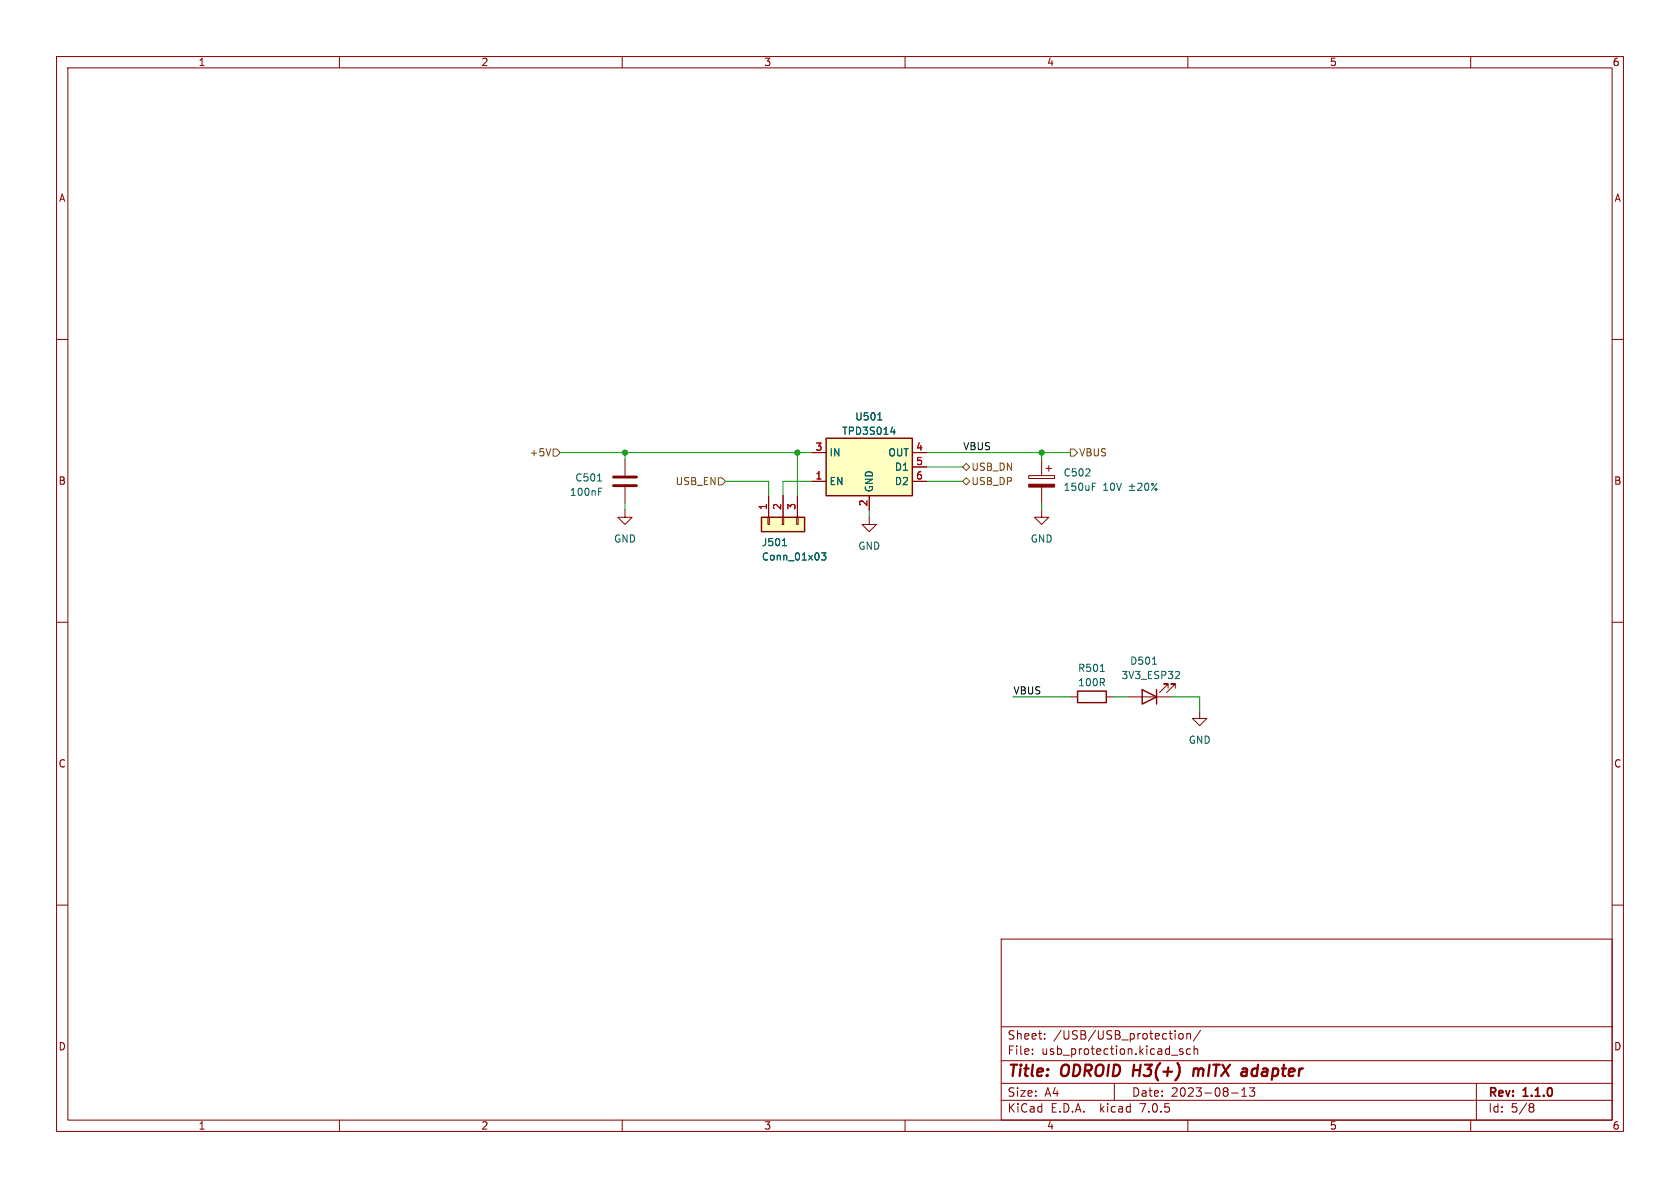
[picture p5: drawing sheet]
<svg xmlns="http://www.w3.org/2000/svg" width="297mm" height="210mm" viewBox="0 0 297 210" stroke-linecap="round" stroke-linejoin="round" font-family="sans-serif">
<g fill="none" stroke="#840000" stroke-width=".18">
<path d="M10 10h277v190h-277zM12 12h273v186h-273zM60 10v2M110 10v2M160 10v2M210 10v2M260 10v2M10 60h2M285 60h2M110.5 90.2v1.2h1.3l-1.3 1.3-1.3-1.3h1.3M110.5 81.3v2.8M110.5 86.1v2.8"/>
<path d="M135.8 91.4h.2v1.3h-.2zM135.9 87.6v3.8M138.3 91.4h.3v1.3h-.3zM138.4 87.6v3.8M140.8 91.4h.3v1.3h-.3zM141 87.6v3.8M143.5 85.1h2.5M143.5 80h2.5M153.7 91.4v1.3h1.2l-1.2 1.3-1.3-1.3h1.3M153.7 87.6v2.6M161.3 85.1h2.5M161.3 80h2.5"/>
<path d="M161.3 82.6h2.5M181.9 84.1h4.5v.5h-4.5zM184.1 90.2v1.2h-1.2l1.2 1.3 1.3-1.3h-1.3M184.1 81.3v2.8M184.1 86.1v2.8M184.9 82.8h1M185.4 82.3v1M10 110h2M285 110h2M189.2 123.2h1.3M195.6 123.2h1.2M199.4 123.2h7.6"/>
<path d="M206.5 121.7v-.8h-.8h.8l-1.5 1.5M207.8 121.7v-.8h-.8h.8l-1.6 1.5M212.1 125.7v1.3h-1.3l1.3 1.3 1.3-1.3h-1.3M10 160h2M285 160h2M177 166h108v32h-108zM60 198v2M110 198v2M160 198v2M177 194.5h108M177 191.5h108M177 187.5h108"/>
<path d="M177 181.5h108M182.5 186.3v.1M182.5 185.5v.1M184.7 183.6v.1M184.7 182.8v.1M197 191.5v3M207.1 186.5h1.1M207.7 182.2v.1M207.7 182.7v1M208.5 182.8l.2-.1 .4 .1 .1 .6-.2 .2-.3 .1-.2-.1zM209.1 185.5l-.4-.1-.2 .2 .1 .2 .5 .2v.3h-.6M209.8 182.8l.2-.1 .4 .1 .1 .9"/>
<path d="M209.8 182.7v1M210 198v2M210.5 185.5l-.5-.1-.3 .3v.4l.2 .2h.6M211.1 185.5l.2-.1 .4 .1v.9M211.1 184.9v1.5M212.2 182.1l-1.2 2M217.7 193.2h1.2M219.5 193.8h.9M219.5 192.7l.5-.4v1.5M221.8 192.3l-.5 .6 .4 .1v.7l-.2 .1h-.4l-.2-.1M260 198v2M261 191.5v6.5"/>
<path d="M270.5 195.7h.1M270.5 195.2l.4-.1 .2 .1 .1 .3-.3 .2M270.6 195.7h.3M270.6 195.7l-.1 .1M270.9 195.7l.3 .3-.1 .5-.2 .1-.4-.1"/>
</g>
<path d="M211.1 188.9l-.2 1.3M211.4 188.9l-.3 .2M219.8 188.9l.6 .1M220.4 190.1l-.7 .1M220.5 189.4h-.7" fill="none" stroke="#840000" stroke-width=".4"/>
<path d="M181.9 85.6h4.5v.5h-4.5z" fill="#840000" stroke="#840000" stroke-width=".18"/>
<g fill="none" stroke="#006464" stroke-width=".18">
<path d="M155.2 74.2h.7M157.5 76.4h.8M158.1 75.9v.9M105.6 85h.8M105.8 86.3h.6M138.3 96.5h.7M145.2 97.7h.8l-.4 .5 .3 .1v.6l-.1 .1-.6-.1M193.1 85.4h.6M199.6 86h1M199.6 86.7h1M200.1 85.5v.9M201.2 85.5l.4-.1 .3 .4-.8 .9h.8"/>
<path d="M202.5 85.5l.2-.1a.68 .68 0 0 1 .4 .7 .68 .68 0 0 1-.4 .6l-.2-.1-.1-.4zM204.5 85.4l-.9 1.3M194.5 118.7h.7M203.7 117.4h.8M208.3 118.7l.2 .2v.3l-.7 .8h.7"/>
<circle cx="203.8" cy="85.6" r=".18"/>
<circle cx="204.4" cy="86.5" r=".18"/>
</g>
<g fill="#ffffc2" stroke="#ffffc2" stroke-width=".18">
<path d="M146 77.5h15.3v10.1h-15.3z"/>
<path d="M134.6 91.4h7.6v2.6h-7.6z"/>
</g>
<path d="M146 77.5h15.3v10.1h-15.3zM134.6 91.4h7.6v2.6h-7.6zM190.5 122.2h5.1v2h-5.1zM201.9 121.9l2.6 1.3-2.6 1.3zM204.5 121.9v2.6" fill="none" stroke="#840000" stroke-width=".25"/>
<path d="M108.5 85.9h4M108.5 84.3h4" fill="none" stroke="#840000" stroke-width=".51"/>
<path d="M97.8 79.4h.6l.7 .6-.7 .6h-.6zM189.2 79.4h.7l.6 .6-.6 .6h-.7zM127 84.5h.6l.7 .6-.7 .6h-.6zM170.2 85.1l.6-.6 .6 .6-.6 .6zM170.2 82.6l.6-.7 .6 .7-.6 .6z" fill="none" stroke="#725600" stroke-width=".18"/>
<g fill="none" stroke="#009600" stroke-width=".18">
<path d="M99.1 80h44.4M110.5 80v1.3M110.5 88.9v1.3M128.3 85.1h7.6v2.5M141 80v7.6M143.5 85.1h-5.1v2.5M153.7 90.2v1.2M163.8 80h25.4M163.8 85.1h6.4M163.8 82.6h6.4M184.1 80v1.3M184.1 88.9v1.3"/>
<path d="M179.1 123.2h10.1M196.8 123.2h2.6M207 123.2h5.1v2.5"/>
</g>
<g fill="#009600" stroke="#009600" stroke-width=".18">
<circle cx="110.5" cy="80" r=".46"/>
<circle cx="184.1" cy="80" r=".46"/>
<circle cx="141" cy="80" r=".46"/>
</g>
<g font-size="2.8" fill="#840000">
<text x="178" y="190.8">Title:</text>
<text x="187.5" y="190.8">ODROID</text>
<text x="200.7" y="190.8">H3(+)</text>
<text x="212" y="190.8">mITX</text>
<text x="221.2" y="190.8">adapter</text>
</g>
<g font-size="2.1" fill="#840000">
<text x="178" y="183.9">Sheet:</text>
<text x="186.2" y="183.9">/USB/USB_protection/</text>
<text x="178" y="186.6">File:</text>
<text x="184" y="186.6">usb_protection.kicad_sch</text>
<text x="178" y="196.8">KiCad</text>
<text x="178" y="194">Size:</text>
<text x="184.6" y="194">A4</text>
<text x="185.7" y="196.8">E.D.A.</text>
<text x="194.4" y="196.8">kicad</text>
<text x="200" y="194">Date:</text>
<text x="201.5" y="196.8">7.0.5</text>
<text x="206.9" y="194">2023-08-13</text>
<text x="263" y="194.2">Rev:</text>
<text x="263" y="196.8">Id:</text>
<text x="267" y="196.8">5/8</text>
<text x="269.2" y="194.2">1.1.0</text>
</g>
<g font-size="1.8" fill="#840000">
<text x="35" y="11.8">1</text>
<text x="85" y="11.8">2</text>
<text x="135" y="11.8">3</text>
<text x="185" y="11.8">4</text>
<text x="235" y="11.8">5</text>
<text x="285" y="11.8">6</text>
<text x="10.4" y="35.8">A</text>
<text x="285.4" y="35.8">A</text>
<text x="10.3" y="85.8">B</text>
<text x="285.3" y="85.8">B</text>
<text x="10.3" y="135.8">C</text>
<text x="285.3" y="135.8">C</text>
<text x="10.3" y="185.8">D</text>
<text x="285.3" y="185.8">D</text>
<text x="35" y="199.8">1</text>
<text x="85" y="199.8">2</text>
<text x="135" y="199.8">3</text>
<text x="185" y="199.8">4</text>
<text x="235" y="199.8">5</text>
<text x="285" y="199.8">6</text>
</g>
<g font-size="1.8" fill="#006464">
<text x="148.8" y="77">TPD3S014</text>
<text x="151.1" y="74.5">U501</text>
<text x="146.6" y="80.8">IN</text>
<text x="157" y="80.8">OUT</text>
<text x="158.2" y="83.4">D1</text>
<text x="100.7" y="87.8">100nF</text>
<text x="101.6" y="85.3">C501</text>
<text x="146.6" y="85.9">EN</text>
<text x="154.5" y="87.1" transform="rotate(-90 154.5 87.1)">GND</text>
<text x="158.2" y="85.9">D2</text>
<text x="188" y="84.4">C502</text>
<text x="188" y="86.9">150uF</text>
<text x="194.9" y="86.9">10V</text>
<text x="108.5" y="96.1">GND</text>
<text x="134.6" y="96.7">J501</text>
<text x="134.6" y="99.3">Conn_01x03</text>
<text x="151.7" y="97.3">GND</text>
<text x="182.2" y="96.1">GND</text>
<text x="190.5" y="118.9">R501</text>
<text x="199.7" y="117.7">D501</text>
<text x="190.5" y="121.5">100R</text>
<text x="198.2" y="120.2">3V3_ESP32</text>
<text x="210.1" y="131.6">GND</text>
</g>
<g font-size="1.8" fill="#725600">
<text x="93.6" y="80.8">+5V</text>
<text x="171.6" y="83.4">USB_DN</text>
<text x="190.7" y="80.8">VBUS</text>
<text x="119.4" y="85.9">USB_EN</text>
<text x="171.6" y="85.9">USB_DP</text>
</g>
<g font-size="1.8" fill="#a90000">
<text x="144.1" y="79.8">3</text>
<text x="161.9" y="79.8">4</text>
<text x="161.9" y="82.3">5</text>
<text x="144.1" y="84.8">1</text>
<text x="153.4" y="89.6" transform="rotate(-90 153.4 89.6)">2</text>
<text x="161.9" y="84.8">6</text>
<text x="135.6" y="90.2" transform="rotate(-90 135.6 90.2)">1</text>
<text x="138.2" y="90.2" transform="rotate(-90 138.2 90.2)">2</text>
<text x="140.7" y="90.2" transform="rotate(-90 140.7 90.2)">3</text>
</g>
<g font-size="1.8" fill="#0f0f0f">
<text x="170.2" y="79.7">VBUS</text>
<text x="179.1" y="122.8">VBUS</text>
</g>
</svg>
